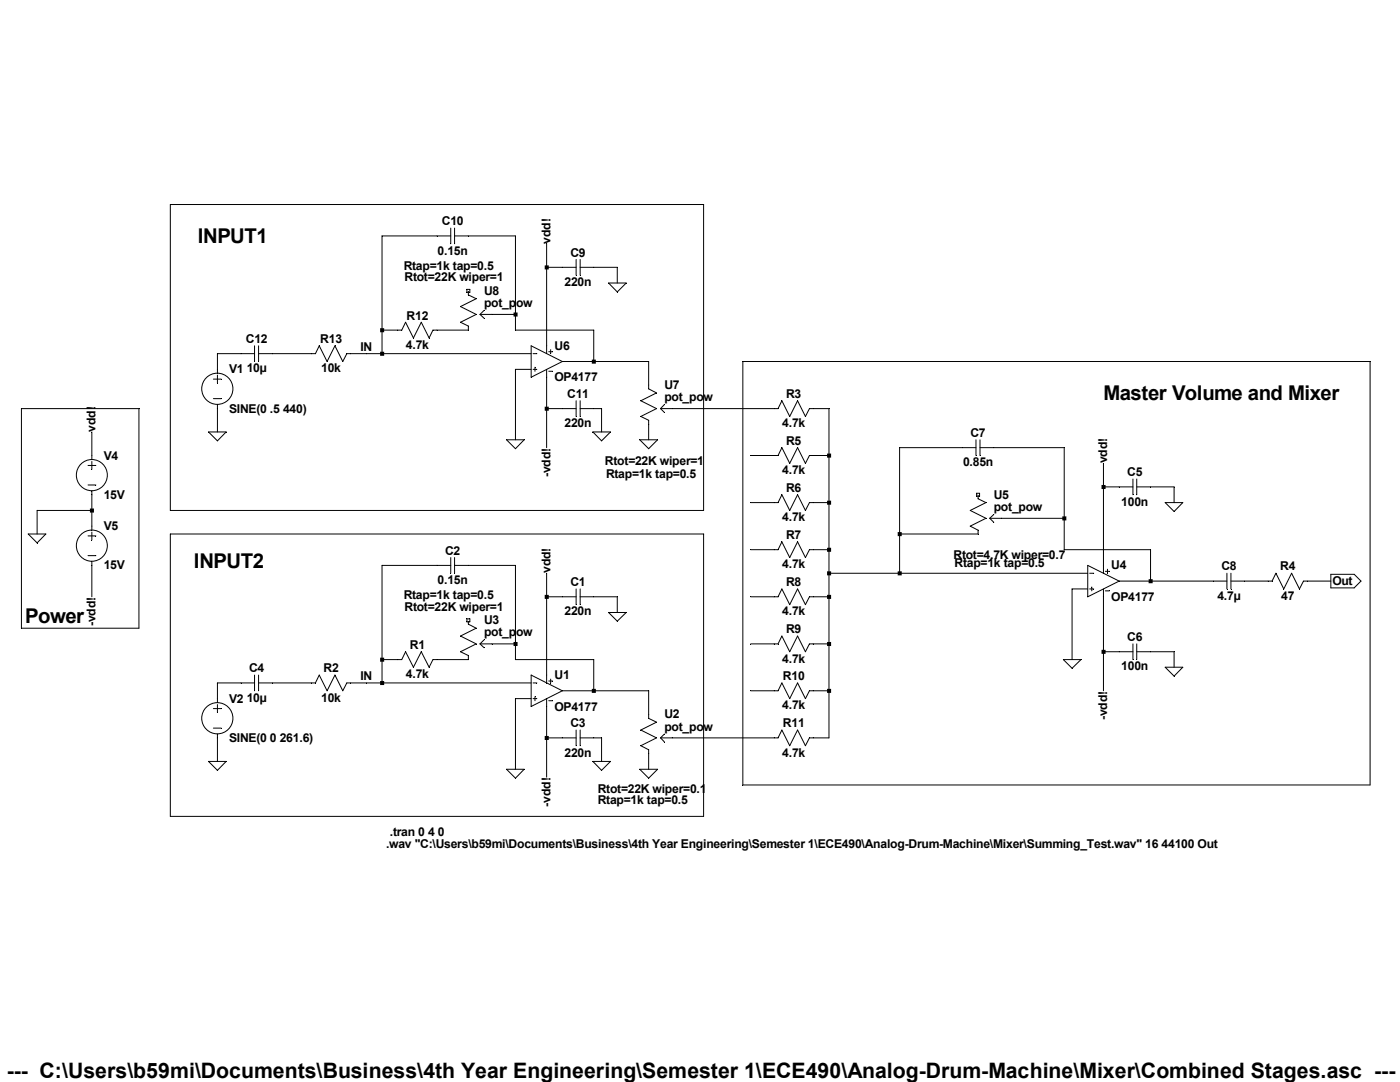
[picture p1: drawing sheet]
<svg xmlns="http://www.w3.org/2000/svg" width="279mm" height="216mm" viewBox="0 0 279 216" stroke-linecap="round" stroke-linejoin="round" font-family="sans-serif">
<g fill="none" stroke="#000" stroke-width=".2">
<path d="M87.2 112.8h2.8M90 111.3v3.1M90.7 112.8h2.8M90.7 111.3v3.1M112.2 119.1h2.8M115 117.5v3.1M115.8 119.1h2.7M115.8 117.5v3.1M48.1 136.3h2.7M50.8 134.7v3.1M51.6 136.3h2.8M51.6 134.7v3.1"/>
<path d="M62.2 136.3h.7l.8-1.6 1.6 3.1 1.5-3.1 1.6 3.1 .8-1.5h.8M79.4 131.6h.8l.7-1.6 1.6 3.1 1.6-3.1 1.5 3.1 .8-1.5h.8M93.2 123.5h.6v.6h-.6zM93.5 123.8v.7l1.5 .8-3.1 1.6 3.1 1.6-3.1 1.5 1.6 .8v.8M95.8 128.5h2.4M95.8 128.5l.8 .7M96.6 127.7l-.8 .8M106 134.7l6.2 3.1-6.2 3.2zM106.4 136.3h.7M106.4 139.4h.7M106.8 139v.8M109.1 134.7v1.6"/>
<path d="M109.1 139.4v1.6M109.5 135.9h.8M109.5 139.8h.8M109.9 135.5v.8M112.2 147.2h2.8M115 145.7v3.1M115.8 145.7v3.1M115.8 147.2h2.7M129.5 142.5v.8l1.5 .8-3.1 1.6 3.1 1.5-3.1 1.6 1.6 .8v.8M131.8 147.2h2.4M131.8 147.2l.8 .8M132.6 146.5l-.8 .7"/>
</g>
<g fill="none" stroke="#000" stroke-width=".2">
<path d="M17.6 92.9h1.5M17.6 96.8h1.5M18.3 90.9v.8M18.3 92.1v1.5M18.3 98v.7M154.5 81.5h.8l.7-1.5 1.6 3.1 1.6-3.1 1.5 3.1 .8-1.6h.8M154.5 90.9h.8l.7-1.6 1.6 3.2 1.6-3.2 1.5 3.2 .8-1.6h.8M192.1 89.3h2.7M194.8 87.8v3.1M194.9 98.4h.6v.6h-.6zM195.2 98.7v.8l1.6 .8-3.2 1.6 3.2 1.5-3.2 1.6 1.6 .8v.8M195.6 89.3h2.7"/>
<path d="M195.6 87.8v3.1M223.4 97.2h2.7M226.1 95.6v3.1M226.9 97.2h2.7M226.9 95.6v3.1M17.6 106.9h1.5M17.6 110.9h1.5M18.3 105v.8M18.3 106.2v1.5M18.3 112v.8M154.5 100.3h.8l.7-1.6 1.6 3.2 1.6-3.2 1.5 3.2 .8-1.6h.8M154.5 109.7h.8l.7-1.6 1.6 3.2 1.6-3.2 1.5 3.2 .8-1.6h.8"/>
<path d="M154.5 119.1h.8l.7-1.6 1.6 3.1 1.6-3.1 1.5 3.1 .8-1.5h.8M197.5 103.4h2.4M197.5 103.4l.8 .8M198.3 102.7l-.8 .7M217.1 112.8l6.3 3.2-6.3 3.1zM217.5 114.4h.8M217.5 117.5h.8M217.9 117.1v.8M220.2 112.8v1.6M220.2 117.5v1.6M220.6 114h.8M220.6 117.9h.8"/>
<path d="M221 113.6v.8M242.1 116h2.8M244.9 114.4v3.1M245.7 116h2.7M245.7 114.4v3.1M253.1 116h.8l.7-1.6 1.6 3.1 1.6-3.1 1.5 3.1 .8-1.5h.8M154.5 128.5h.8l.7-1.6 1.6 3.1 1.6-3.1 1.5 3.1 .8-1.5h.8M154.5 137.8h.8l.7-1.5 1.6 3.1 1.6-3.1 1.5 3.1 .8-1.6h.8M223.4 130h2.7M226.1 128.5v3.1M226.9 128.5v3.1M226.9 130h2.7"/>
<path d="M154.5 147.2h.8l.7-1.5 1.6 3.1 1.6-3.1 1.5 3.1 .8-1.6h.8"/>
<circle cx="18.3" cy="94.8" r="3.1"/>
<circle cx="18.3" cy="108.9" r="3.1"/>
</g>
<g fill="none" stroke="#000" stroke-width=".2">
<path d="M87.2 47.1h2.8M90 45.5v3.1M90.7 47.1h2.8M90.7 45.5v3.1M93.2 57.7h.6v.6h-.6zM93.5 58v.8l1.5 .8-3.1 1.6 3.1 1.5-3.1 1.6 1.6 .8v.8M112.2 53.3h2.8M115 51.8v3.1M115.8 53.3h2.7M115.8 51.8v3.1M48.1 70.6h2.7M50.8 69v3.1"/>
<path d="M51.6 70.6h2.8M51.6 69v3.1M62.2 70.6h.7l.8-1.6 1.6 3.1 1.5-3.1 1.6 3.1 .8-1.5h.8M79.4 65.9h.8l.7-1.6 1.6 3.1 1.6-3.1 1.5 3.1 .8-1.5h.8M95.8 62.7h2.4M95.8 62.7l.8 .8M96.6 61.9l-.8 .8M106 69l6.2 3.1-6.2 3.2zM106.4 70.6h.7M106.4 73.7h.7M106.8 73.3v.8M109.1 69v1.6"/>
<path d="M109.1 73.7v1.6M109.5 70.2h.8M109.5 74.1h.8M109.9 69.8v.8M115 80v3.1M115.8 80v3.1M129.5 76.8v.8l1.5 .8-3.1 1.6 3.1 1.5-3.1 1.6 1.6 .8v.8M112.2 81.5h2.8M115.8 81.5h2.7M131.8 81.5h2.4M131.8 81.5l.8 .8M132.6 80.7l-.8 .8"/>
</g>
<g fill="none" stroke="#000" stroke-width=".2">
<path d="M34 40.8h106.4v61.1h-106.4zM87.2 47.1h-11v23.5M93.5 47.1h9.4v18.8h15.6v6.2M109.1 48.6v20.4M109.1 53.3h3.1M118.5 53.3h4.7v3.2M121.5 56.5h3.5l-1.8 1.8zM42.6 75.6h1.6M42.6 79.5h1.6M43.4 74.8v1.6M48.1 70.6h-4.7v3.9M54.4 70.6h7.8"/>
<path d="M70 70.6h36M76.2 65.9h3.2M87.2 65.9h6.3M98.2 62.7h4.7M106 73.7h-3.1v14.1M109.1 75.3v14M112.2 72.1h17.3v4.7M148.3 72.1h125.1v84.5h-125.1zM4.3 81.5h23.4v43.8h-23.4zM18.3 86.2v4.7M18.3 98.7v6.3M41.6 86.2h3.5l-1.7 1.8z"/>
<path d="M43.4 80.7v5.5M101.1 87.8h3.5l-1.7 1.7zM109.1 81.5h3.1M118.3 86.2h3.5l-1.7 1.8zM118.5 81.5h1.6v4.7M127.7 87.8h3.5l-1.7 1.7zM129.5 84.7v3.1M134.2 81.5h20.3M149.8 90.9h4.7M162.3 81.5h3.1v65.7h-3.1M162.3 90.9h3.1M192.1 89.3h-12.6v25.1"/>
<path d="M198.3 89.3h14.1v20.4h17.2v6.3M220.2 92.5v20.3M220.2 97.2h3.2M229.6 97.2h4.7v3.1M5.6 106.6h3.5l-1.7 1.7zM18.3 112.8v6.3M18.3 101.9h-10.9v4.7M34 106.6h106.4v56.3h-106.4zM87.2 112.8h-11v23.5M93.5 112.8h9.4v18.8h15.6v6.2M109.1 114.4v20.3M109.1 119.1h3.1"/>
<path d="M118.5 119.1h4.7v3.1M149.8 100.3h4.7M149.8 109.7h4.7M149.8 119.1h4.7M162.3 100.3h3.1M162.3 109.7h3.1M162.3 119.1h3.1M165.4 114.4h51.7M179.5 106.6h15.7M199.9 103.4h12.5M217.1 117.5h-3.1v14.1M220.2 119.1v18.7"/>
<path d="M223.4 116h18.7M232.5 100.3h3.6l-1.8 1.8zM248.4 116h4.7M260.9 116h4.7M265.6 114.6h4.7l1.3 1.4-1.3 1.3h-4.7zM48.1 136.3h-4.7v3.9M54.4 136.3h7.8M70 136.3h36M76.2 131.6h3.2M87.2 131.6h6.3M98.2 128.5h4.7M106 139.4h-3.1v14.1"/>
<path d="M112.2 137.8h17.3v4.7M121.5 122.2h3.5l-1.8 1.8zM149.8 128.5h4.7M149.8 137.8h4.7M162.3 128.5h3.1M162.3 137.8h3.1M212.2 131.6h3.5l-1.7 1.7zM220.2 130h3.2M229.6 130h4.7v3.1M232.5 133.1h3.6l-1.8 1.8zM41.6 151.9h3.5l-1.7 1.8zM42.6 141.4h1.6"/>
<path d="M42.6 145.3h1.6M43.4 140.6v1.6M43.4 146.5v5.4M101.1 153.5h3.5l-1.7 1.8zM109.1 141v14.1M109.1 147.2h3.1M118.3 151.9h3.5l-1.7 1.8zM118.5 147.2h1.6v4.7M127.7 153.5h3.5l-1.7 1.8zM129.5 150.4v3.1M134.2 147.2h20.3"/>
<circle cx="43.4" cy="77.6" r="3.1"/>
<circle cx="43.4" cy="143.3" r="3.1"/>
</g>
<path d="M17.9 101.5h.9v.8h-.9zM75.9 65.5h.8v.8h-.8zM75.9 70.2h.8v.8h-.8zM75.9 131.2h.8v.8h-.8zM75.9 135.9h.8v.8h-.8zM102.5 62.4h.8v.8h-.8zM102.5 128.1h.8v.8h-.8zM108.7 53h.8v.8h-.8zM108.7 81.2h.8v.8h-.8zM108.7 118.7h.8v.8h-.8zM108.7 146.9h.8v.8h-.8zM118.1 71.8h.8v.8h-.8zM118.1 137.5h.8v.8h-.8zM165.1 90.5h.8v.8h-.8zM165.1 99.9h.8v.8h-.8zM165.1 109.3h.8v.8h-.8zM165.1 114h.8v.8h-.8zM165.1 118.7h.8v.8h-.8zM165.1 128.1h.8v.8h-.8zM165.1 137.5h.8v.8h-.8zM179.2 106.2h.8v.8h-.8zM179.2 114h.8v.8h-.8zM212 103h.8v.8h-.8zM219.8 96.8h.8v.8h-.8zM219.8 129.7h.8v.8h-.8zM229.2 115.6h.8v.8h-.8z" fill-rule="evenodd" fill="#000"/>
<text font-size="4.2" x="1.3" y="215.2">--- C:\Users\b59mi\Documents\Business\4th Year Engineering\Semester 1\ECE490\Analog-Drum-Machine\Mixer\Combined Stages.asc ---</text>
<g font-size="4.1">
<text x="39.5" y="48.5">INPUT1</text>
<text x="220.2" y="79.8">Master Volume and Mixer</text>
<text x="38.7" y="113.4">INPUT2</text>
<text x="5" y="124.4">Power</text>
</g>
<g font-size="2.4">
<text x="88.2" y="45">C10</text>
<text x="80.6" y="53.8">Rtap=1k tap=0.5</text>
<text x="87.3" y="50.8">0.15n</text>
<text x="109.9" y="48.6" transform="rotate(-90 109.9 48.6)">vdd!</text>
<text x="113.8" y="51.2">C9</text>
<text x="80.7" y="56.1">Rtot=22K wiper=1</text>
<text x="96.6" y="58.8">U8</text>
<text x="112.6" y="57.1">220n</text>
<text x="81.2" y="63.8">R12</text>
<text x="96.6" y="61.3">pot_pow</text>
<text x="49.1" y="68.5">C12</text>
<text x="63.9" y="68.5">R13</text>
<text x="71.9" y="70">IN</text>
<text x="81" y="69.6">4.7k</text>
<text x="110.7" y="69.8">U6</text>
<text x="45.7" y="74.5">V1</text>
<text x="49.2" y="74.3">10µ</text>
<text x="64.1" y="74.3">10k</text>
<text x="110.7" y="76.1">OP4177</text>
<text x="132.6" y="77.6">U7</text>
<text x="45.7" y="82.3">SINE(0 .5 440)</text>
<text x="113.2" y="79.4">C11</text>
<text x="132.6" y="80.1">pot_pow</text>
<text x="156.9" y="79.4">R3</text>
<text x="19.1" y="86.2" transform="rotate(-90 19.1 86.2)">vdd!</text>
<text x="112.6" y="85.3">220n</text>
<text x="156.1" y="85.3">4.7k</text>
<text x="156.9" y="88.8">R5</text>
<text x="193.7" y="87.2">C7</text>
<text x="20.7" y="91.7">V4</text>
<text x="109.9" y="95.2" transform="rotate(-90 109.9 95.2)">-vdd!</text>
<text x="120.7" y="92.8">Rtot=22K wiper=1</text>
<text x="120.9" y="95.3">Rtap=1k tap=0.5</text>
<text x="156.1" y="94.6">4.7k</text>
<text x="192.2" y="93">0.85n</text>
<text x="221" y="92.5" transform="rotate(-90 221 92.5)">vdd!</text>
<text x="225" y="95">C5</text>
<text x="20.7" y="99.5">15V</text>
<text x="156.9" y="98.2">R6</text>
<text x="198.3" y="99.5">U5</text>
<text x="198.3" y="102">pot_pow</text>
<text x="223.8" y="100.9">100n</text>
<text x="20.7" y="105.8">V5</text>
<text x="156.1" y="104">4.7k</text>
<text x="156.9" y="107.6">R7</text>
<text x="20.7" y="113.6">15V</text>
<text x="88.8" y="110.7">C2</text>
<text x="156.1" y="113.4">4.7k</text>
<text x="190.3" y="111.5">Rtot=4.7K wiper=0.7</text>
<text x="190.5" y="113.1">Rtap=1k tap=0.5</text>
<text x="221.8" y="113.6">U4</text>
<text x="243.8" y="113.8">C8</text>
<text x="255.5" y="113.8">R4</text>
<text x="80.6" y="119.6">Rtap=1k tap=0.5</text>
<text x="87.3" y="116.5">0.15n</text>
<text x="109.9" y="114.4" transform="rotate(-90 109.9 114.4)">vdd!</text>
<text x="113.8" y="117">C1</text>
<text x="156.9" y="117">R8</text>
<text x="221.8" y="119.9">OP4177</text>
<text x="243" y="119.7">4.7µ</text>
<text x="255.7" y="119.7">47</text>
<text x="265.9" y="116.8">Out</text>
<text x="19.1" y="125" transform="rotate(-90 19.1 125)">-vdd!</text>
<text x="80.7" y="121.8">Rtot=22K wiper=1</text>
<text x="96.6" y="124.6">U3</text>
<text x="112.6" y="122.8">220n</text>
<text x="156.1" y="122.8">4.7k</text>
<text x="81.8" y="129.5">R1</text>
<text x="96.6" y="127">pot_pow</text>
<text x="156.9" y="126.4">R9</text>
<text x="225" y="127.9">C6</text>
<text x="49.7" y="134.2">C4</text>
<text x="64.6" y="134.2">R2</text>
<text x="71.9" y="135.7">IN</text>
<text x="81" y="135.3">4.7k</text>
<text x="110.7" y="135.5">U1</text>
<text x="156.1" y="132.2">4.7k</text>
<text x="156.3" y="135.7">R10</text>
<text x="223.8" y="133.8">100n</text>
<text x="45.7" y="140.2">V2</text>
<text x="49.2" y="140">10µ</text>
<text x="64.1" y="140">10k</text>
<text x="110.7" y="141.8">OP4177</text>
<text x="132.6" y="143.3">U2</text>
<text x="156.1" y="141.6">4.7k</text>
<text x="221" y="143.8" transform="rotate(-90 221 143.8)">-vdd!</text>
<text x="45.7" y="148">SINE(0 0 261.6)</text>
<text x="113.8" y="145.1">C3</text>
<text x="132.6" y="145.8">pot_pow</text>
<text x="156.3" y="145.1">R11</text>
<text x="112.6" y="151">220n</text>
<text x="156.1" y="151">4.7k</text>
<text x="109.9" y="161" transform="rotate(-90 109.9 161)">-vdd!</text>
<text x="119.3" y="158.3">Rtot=22K wiper=0.1</text>
<text x="119.3" y="160.5">Rtap=1k tap=0.5</text>
<text x="77.8" y="166.8">.tran 0 4 0</text>
<text x="77" y="169.2">.wav &quot;C:\Users\b59mi\Documents\Business\4th Year Engineering\Semester 1\ECE490\Analog-Drum-Machine\Mixer\Summing_Test.wav&quot; 16 44100 Out</text>
</g>
</svg>
